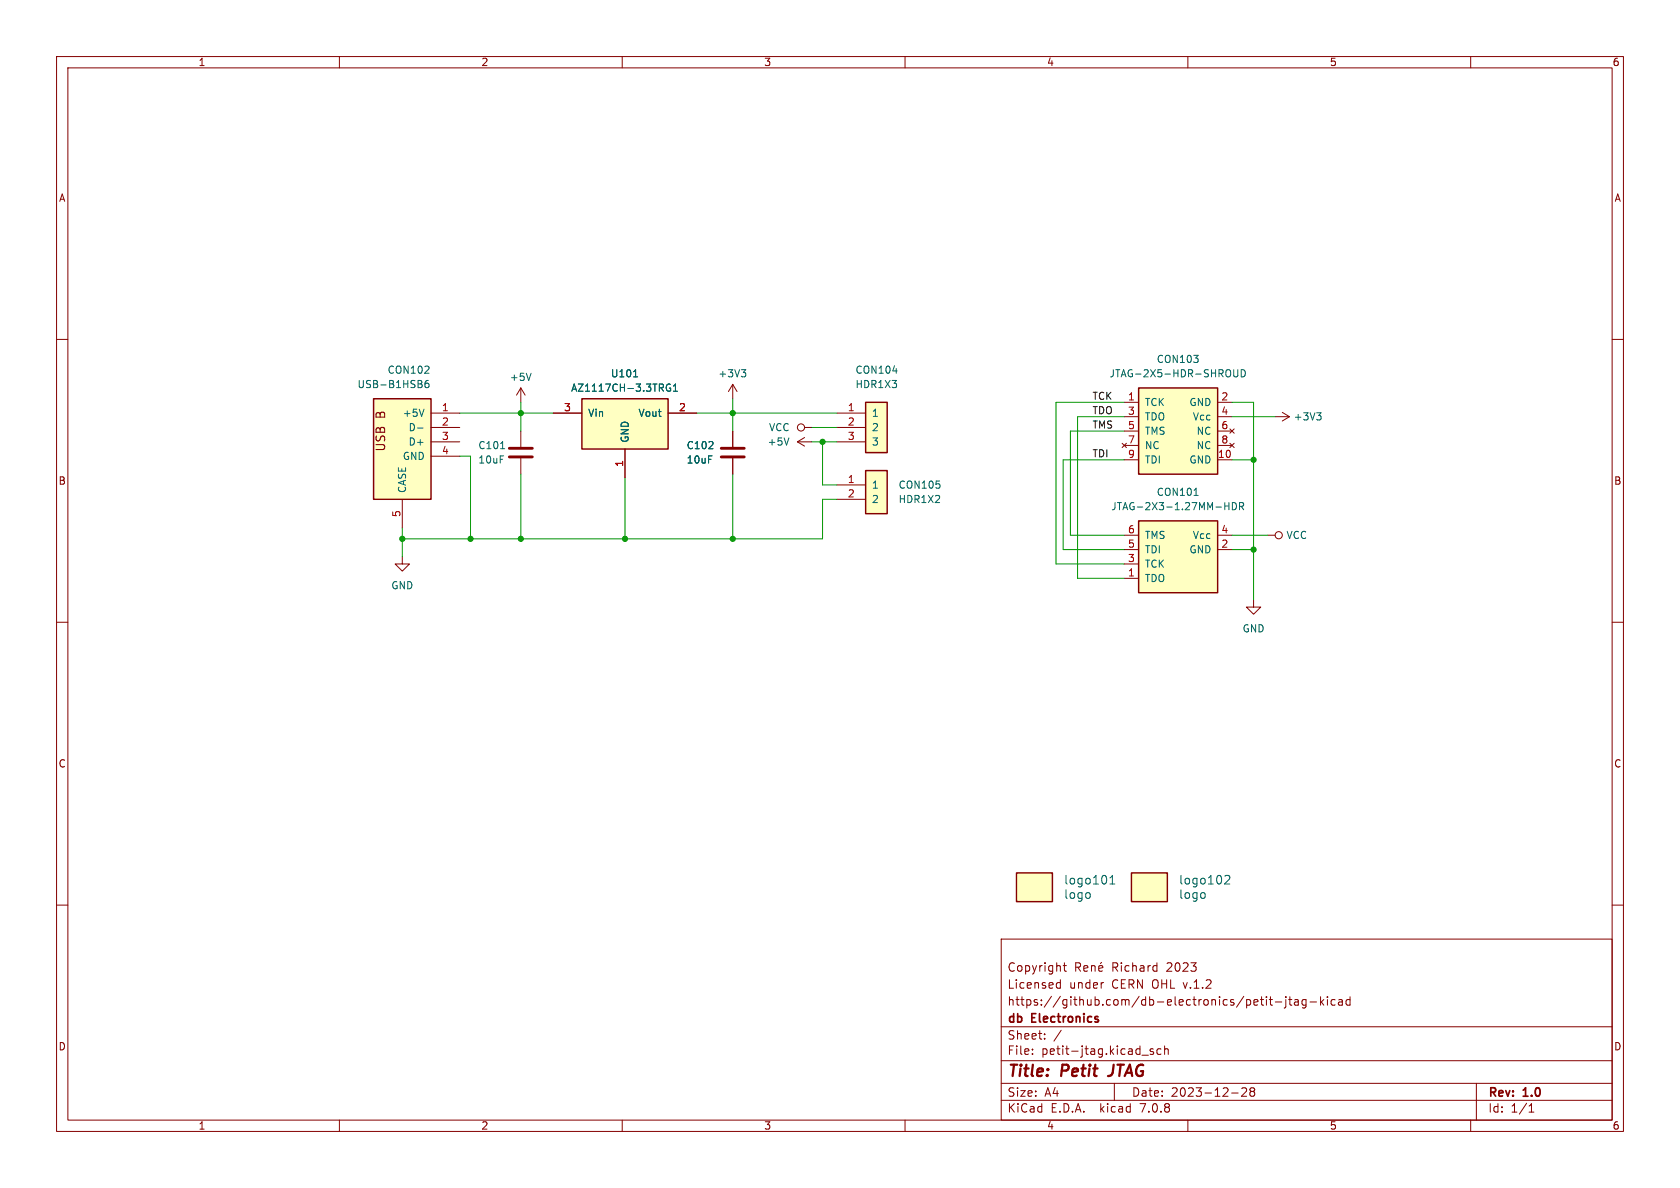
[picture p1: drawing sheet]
<svg xmlns="http://www.w3.org/2000/svg" width="297mm" height="210mm" viewBox="0 0 297 210" stroke-linecap="round" stroke-linejoin="round" font-family="sans-serif">
<g fill="none" stroke="#840000" stroke-width=".18">
<path d="M10 10h277v190h-277zM12 12h273v186h-273zM60 10v2M110 10v2M160 10v2M210 10v2M260 10v2M10 60h2M285 60h2M76.2 73h5.1M76.2 78.1h5.1M76.2 75.6h5.1"/>
<path d="M92.1 68.6v2.5M92.1 76.2v2.8M92.1 68.6l-.8 1.3M92.1 68.6l.7 1.3M97.8 73h5.1M110.5 79.4v5.1M118.1 73h5.1M129.5 67.9v2.6M129.5 76.2v2.8M129.5 67.9l-.7 1.3M129.5 67.9l.8 1.3M141 78.1l1.2 .8"/>
<path d="M141 78.1h2.5M142.2 77.3l-1.2 .8M142.2 75.6h1.3M148 73h5M148 78.1h5M148 75.6h5M198.4 78.4l.7 .7M198.8 71.1h2.5M198.8 73.7h2.5M198.8 76.2h2.5M198.8 78.7h2.5M199.1 78.4l-.7 .7"/>
<path d="M215.3 71.1h2.5M215.3 73.7h2.5M215.3 76.2h2.5M215.3 78.7h2.5M217.4 75.8l.8 .8M217.4 78.4l.8 .7M218.2 75.8l-.8 .8M218.2 78.4l-.8 .7M225.4 73.7h2.6M226.7 72.9l1.3 .8M228 73.7l-1.3 .7M71.1 98.4v1.3h1.3l-1.3 1.3-1.3-1.3h1.3"/>
<path d="M71.1 88.3v5M76.2 80.6h5.1M92.1 81v2.8M129.5 81v2.8M148 85.7h5M148 88.3h5M198.8 94.6h2.5M198.8 81.3h2.5M198.8 97.2h2.5M198.8 99.7h2.5M215.3 94.6h2.5M215.3 81.3h2.5"/>
<path d="M215.3 97.2h2.5M224.2 94.6h1.2M10 110h2M198.8 102.2h2.5M221.6 106v1.3h1.3l-1.3 1.3-1.3-1.3h1.3M285 110h2M10 160h2M285 160h2M177 166h108v32h-108zM186.9 174.6h.6M186.9 173.8h.6M187.5 173.2v1.5"/>
<path d="M188 170.7h.5M188.2 170.2v1.3l.3 .2M190.2 171l.7-.1 .1-.2v-.4l-.3-.1h-.5v1.5M190.5 171l.5 .7M191.6 171.2l.7-.1-.1-.3-.4-.1-.2 .2 .1 .7h.5M193 170.8l.2-.1 .3 .1 .1 .9M193 170.7v1M194.2 171.2l.8-.1-.1-.3-.4-.1-.3 .2 .1 .7h.6M194.7 170.1l-.2 .2M195 173.7h.1M204.4 170.7l.1 .1M204.5 170.2v1.5"/>
<path d="M204.5 171.6l-.1 .1M222.8 176.7h.6M223 176.2v1.3l.4 .2M223.9 176.2v.1M223.9 176.7v1M224.4 176.7h.6M224.6 176.2v1.3l.4 .2M225.5 177.1h1.1M227.3 176.2v.1M227.3 176.7v1.3l-.3 .2M227.8 176.7h.6M228 176.2v1.3l.4 .2"/>
<path d="M228.9 176.8h.6v.9M229.5 177.1h-.5a.29 .29 0 0 0-.2 .3 .29 .29 0 0 0 .2 .3l.5-.1M230.9 176.8l-.4-.1-.3 .3v.4l.1 .2h.6M230.9 176.7v1.2l-.3 .3-.4-.1M231.6 177.1h1.1M233.5 176.2v1.5M233.6 177.1l.4 .6M234 176.7l-.5 .6M234.7 176.2v.1M234.7 176.7v1M236 176.8l-.4-.1-.3 .3v.4l.2 .2h.5M236.7 176.8h.5l.1 .9"/>
<path d="M237.3 177.1h-.5a.29 .29 0 0 0-.2 .3 .29 .29 0 0 0 .2 .3l.5-.1M238.7 176.8l-.5-.1-.2 .3v.4l.1 .2h.6M238.7 176.2v1.5M60 198v2M110 198v2M160 198v2M177 194.5h108M177 191.5h108M177 187.5h108M177 181.5h108M182.5 186.3v.1M182.5 185.5v.1"/>
<path d="M184.7 183.6v.1M184.7 182.8v.1M187.6 182.1l-1.3 2M197 191.5v3M201.9 186.5h1.1M203.9 185.5l-.4-.1-.2 .2 .1 .2 .5 .2v.3h-.6M205.2 185.5l-.4-.1-.3 .3v.4l.2 .2h.5M205.9 185.5l.2-.1 .4 .1v.9M205.9 184.9v1.5M210 198v2M217.7 193.2h1.2M219.5 192.4l.6-.1 .2 .1 .1 .3-.9 1.1h.9"/>
<path d="M221.2 192.9l-.2-.2 .2-.4 .5 .1 .1 .2-.3 .3M221.2 192.9l-.2 .3v.3l.2 .3 .5-.1 .1-.2-.1-.4-.2-.2M221.2 192.9h.3M260 198v2M261 191.5v6.5M270.3 196.6h.9M270.3 195.5l.4-.4v1.5"/>
<circle cx="141.6" cy="75.6" r=".63"/>
<circle cx="226.1" cy="94.6" r=".63"/>
</g>
<path d="M196.4 190.1l-.5 .1" fill="none" stroke="#840000" stroke-width=".4"/>
<g fill="#ffffc2" stroke="#ffffc2" stroke-width=".18">
<path d="M201.3 68.6h14v15.2h-14z"/>
<path d="M201.3 92.1h14v12.7h-14z"/>
<path d="M102.9 70.5h15.2v8.9h-15.2z"/>
<path d="M200 154.3h6.4v5.1h-6.4z"/>
<path d="M179.7 154.3h6.4v5.1h-6.4z"/>
<path d="M153 71.1h3.8v8.9h-3.8z"/>
<path d="M153 83.2h3.8v7.6h-3.8z"/>
<path d="M66 70.5h10.2v17.8h-10.2z"/>
</g>
<path d="M66 70.5h10.2v17.8h-10.2zM102.9 70.5h15.2v8.9h-15.2zM153 71.1h3.8v8.9h-3.8zM201.3 68.6h14v15.2h-14zM153 83.2h3.8v7.6h-3.8zM201.3 92.1h14v12.7h-14zM179.7 154.3h6.4v5.1h-6.4zM200 154.3h6.4v5.1h-6.4z" fill="none" stroke="#840000" stroke-width=".25"/>
<g fill="none" stroke="#006464" stroke-width=".18">
<path d="M73.8 75.7h1M75 72.3l-.5 1.3M75.1 66h.7M75.7 67.3h-.3a.86 .86 0 0 0 0 1.2l.4-.1v-.4l-.2-.3-.4 .1-.1 .2M75.8 64.8v.5M88.5 79.3h.7M93.9 66l-.4 1.3M112 66.6h.7M118.5 68a.59 .59 0 0 0-.7 .5 .59 .59 0 0 0 .7 .6l.1-.5h-.3M119 69.2h.8M119 68.3l.4-.4v1.3M131.1 65.3h.7l-.4 .5"/>
<path d="M131.6 65.8l.2 .3v.3l-.2 .2M139.5 77.4l-.5 1.3M157.8 65.6h.8M217.5 65.5v.9M218.1 65.3v1.1l.2 .2h.4l.1-.2v-1.1M219.4 65.3a.64 .64 0 0 1 .8 .7 .64 .64 0 0 1-.8 .6zM232.8 73h.7l-.4 .5M233.3 73.5l.2 .2v.3l-.2 .2M211.1 87.6h.7M216.5 89.4h.8M217.3 88.8v1.3M217.9 88.8a.64 .64 0 0 1 .7 .7 .64 .64 0 0 1-.7 .6z"/>
<path d="M219.1 89.5l.6-.1 .2-.1-.1-.3-.7-.2v1.3M219.4 89.5l.5 .6M192.7 157.9v.8M196.2 156.3h.9M196.2 155.2l.5-.5v1.6M213 157.9v.8M216.5 154.9l.6-.2 .2 .2 .1 .3-.9 1.1h.9"/>
</g>
<path d="M90 79.2h4.1M127.5 79.2h4.1M90 80.8h4.1M127.5 80.8h4.1" fill="none" stroke="#840000" stroke-width=".51"/>
<g fill="none" stroke="#009600" stroke-width=".18">
<path d="M81.3 73h16.5M92.1 71.1v5.1M123.2 73h24.8M129.5 70.5v5.7M143.5 78.1h4.5M143.5 75.6h4.5M145.4 78.1v7.6h2.6M198.8 76.2h-9.6v18.4h9.6M198.8 71.1h-12.1v28.6h12.1M198.8 73.7h-8.3v28.5h8.3M217.8 71.1h3.8v34.9M217.8 73.7h7.6"/>
<path d="M71.1 93.3v5.1M81.3 80.6h1.9v14.7M92.1 83.8v11.5M110.5 84.5v10.8M129.5 83.8v11.5M148 88.3h-2.6v7h-74.3M198.8 81.3h-10.8v15.9h10.8M217.8 94.6h6.4M217.8 97.2h3.8M217.8 81.3h3.8"/>
</g>
<g fill="#009600" stroke="#009600" stroke-width=".18">
<circle cx="221.6" cy="81.3" r=".46"/>
<circle cx="221.6" cy="97.2" r=".46"/>
<circle cx="129.5" cy="73" r=".46"/>
<circle cx="145.4" cy="78.1" r=".46"/>
<circle cx="110.5" cy="95.3" r=".46"/>
<circle cx="129.5" cy="95.3" r=".46"/>
<circle cx="92.1" cy="95.3" r=".46"/>
<circle cx="92.1" cy="73" r=".46"/>
<circle cx="83.2" cy="95.3" r=".46"/>
<circle cx="71.1" cy="95.3" r=".46"/>
</g>
<g font-size="2.8" fill="#840000">
<text x="178" y="190.9">Title:</text>
<text x="187.7" y="190.9">Petit</text>
<text x="196.9" y="190.9">JTAG</text>
</g>
<g font-size="2.1" fill="#840000">
<text x="68.4" y="74" transform="rotate(-90 68.4 74)">B</text>
<text x="68.4" y="80" transform="rotate(-90 68.4 80)">USB</text>
<text x="178" y="172">Copyright</text>
<text x="196.6" y="172">Richard</text>
<text x="206.4" y="172">2023</text>
<text x="178" y="178">https://github.com/db-electronics/petit-jtag-kicad</text>
<text x="178" y="175">Licensed</text>
<text x="189" y="175">under</text>
<text x="196.6" y="175">CERN OHL v.1.2</text>
<text x="178" y="184">Sheet:</text>
<text x="178" y="181.2">db</text>
<text x="182.5" y="181.2">Electronics</text>
<text x="178" y="186.7">File:</text>
<text x="184.1" y="186.7">petit-jtag.kicad_sch</text>
<text x="178" y="196.9">KiCad</text>
<text x="178" y="194.1">Size:</text>
<text x="184.7" y="194.1">A4</text>
<text x="185.7" y="196.9">E.D.A.</text>
<text x="194.6" y="196.9">kicad</text>
<text x="200" y="194.1">Date:</text>
<text x="201.8" y="196.9">7.0.8</text>
<text x="207" y="194.1">2023-12-28</text>
<text x="263" y="194.3">Rev:</text>
<text x="263" y="196.9">Id:</text>
<text x="267.1" y="196.9">1/1</text>
<text x="269.4" y="194.3">1.0</text>
</g>
<g font-size="2.1" fill="#006464">
<text x="188" y="156.6">logo101</text>
<text x="188" y="159.1">logo</text>
<text x="208.3" y="156.6">logo102</text>
<text x="208.3" y="159.1">logo</text>
</g>
<g font-size="1.8" fill="#840000">
<text x="35" y="11.9">1</text>
<text x="85" y="11.9">2</text>
<text x="135" y="11.9">3</text>
<text x="185" y="11.9">4</text>
<text x="235" y="11.9">5</text>
<text x="285" y="11.9">6</text>
<text x="10.3" y="35.9">A</text>
<text x="285.3" y="35.9">A</text>
<text x="10.3" y="85.9">B</text>
<text x="285.3" y="85.9">B</text>
<text x="10.3" y="135.9">C</text>
<text x="285.3" y="135.9">C</text>
<text x="10.3" y="185.9">D</text>
<text x="285.3" y="185.9">D</text>
<text x="35" y="199.9">1</text>
<text x="85" y="199.9">2</text>
<text x="135" y="199.9">3</text>
<text x="185" y="199.9">4</text>
<text x="235" y="199.9">5</text>
<text x="285" y="199.9">6</text>
</g>
<g font-size="1.8" fill="#006464">
<text x="204.4" y="64.4">CON103</text>
<text x="63.1" y="68.8">USB-B1HSB6</text>
<text x="68.4" y="66.3">CON102</text>
<text x="90" y="67.5">+5V</text>
<text x="100.9" y="69.4">AZ1117CH-3.3TRG1</text>
<text x="107.9" y="66.9">U101</text>
<text x="126.9" y="66.9">+3V3</text>
<text x="151.1" y="66.3">CON104</text>
<text x="151.1" y="68.8">HDR1X3</text>
<text x="196.1" y="66.9">JTAG-2X5-HDR-SHROUD</text>
<text x="202.3" y="72">TCK</text>
<text x="210.2" y="72">GND</text>
<text x="71.1" y="73.9">+5V</text>
<text x="72.1" y="76.4">D-</text>
<text x="103.9" y="73.9">Vin</text>
<text x="112.8" y="73.9">Vout</text>
<text x="135.9" y="76.4">VCC</text>
<text x="154.1" y="73.9">1</text>
<text x="154.1" y="76.4">2</text>
<text x="202.3" y="74.5">TDO</text>
<text x="202.3" y="77.1">TMS</text>
<text x="210.8" y="74.5">Vcc</text>
<text x="211.4" y="77.1">NC</text>
<text x="228.6" y="74.5">+3V3</text>
<text x="71.1" y="81.5">GND</text>
<text x="72.1" y="79">D+</text>
<text x="84.5" y="79.6">C101</text>
<text x="84.5" y="82.1">10uF</text>
<text x="111.4" y="78.4" transform="rotate(-90 111.4 78.4)">GND</text>
<text x="121.3" y="79.6">C102</text>
<text x="121.3" y="82.1">10uF</text>
<text x="135.6" y="79">+5V</text>
<text x="154.1" y="79">3</text>
<text x="202.3" y="79.6">NC</text>
<text x="202.3" y="82.1">TDI</text>
<text x="210.2" y="82.1">GND</text>
<text x="211.4" y="79.6">NC</text>
<text x="72" y="87.2" transform="rotate(-90 72 87.2)">CASE</text>
<text x="154.1" y="86.6">1</text>
<text x="154.1" y="89.1">2</text>
<text x="158.8" y="86.6">CON105</text>
<text x="158.8" y="89.1">HDR1X2</text>
<text x="204.4" y="87.9">CON101</text>
<text x="196.4" y="90.4">JTAG-2X3-1.27MM-HDR</text>
<text x="202.3" y="95.5">TMS</text>
<text x="210.8" y="95.5">Vcc</text>
<text x="227.3" y="95.5">VCC</text>
<text x="202.3" y="100.6">TCK</text>
<text x="202.3" y="98">TDI</text>
<text x="210.2" y="98">GND</text>
<text x="69.1" y="104.4">GND</text>
<text x="202.3" y="103.1">TDO</text>
<text x="219.6" y="112">GND</text>
</g>
<g font-size="1.8" fill="#0f0f0f">
<text x="193" y="70.8">TCK</text>
<text x="193" y="75.9">TMS</text>
<text x="193" y="73.3">TDO</text>
<text x="193" y="80.9">TDI</text>
</g>
<g font-size="1.8" fill="#a90000">
<text x="199.3" y="70.9">1</text>
<text x="215.8" y="70.9">2</text>
<text x="78" y="72.8">1</text>
<text x="78" y="75.3">2</text>
<text x="78" y="77.9">3</text>
<text x="99.6" y="72.8">3</text>
<text x="119.9" y="72.8">2</text>
<text x="149.8" y="72.8">1</text>
<text x="149.8" y="75.3">2</text>
<text x="149.8" y="77.9">3</text>
<text x="199.3" y="73.4">3</text>
<text x="199.3" y="75.9">5</text>
<text x="215.8" y="73.4">4</text>
<text x="215.8" y="75.9">6</text>
<text x="78" y="80.4">4</text>
<text x="110.2" y="82.6" transform="rotate(-90 110.2 82.6)">1</text>
<text x="199.3" y="78.5">7</text>
<text x="199.3" y="81">9</text>
<text x="215.2" y="81">10</text>
<text x="215.8" y="78.5">8</text>
<text x="149.8" y="85.5">1</text>
<text x="149.8" y="88">2</text>
<text x="70.9" y="91.5" transform="rotate(-90 70.9 91.5)">5</text>
<text x="199.3" y="94.4">6</text>
<text x="215.8" y="94.4">4</text>
<text x="199.3" y="102">1</text>
<text x="199.3" y="99.4">3</text>
<text x="199.3" y="96.9">5</text>
<text x="215.8" y="96.9">2</text>
</g>
</svg>
